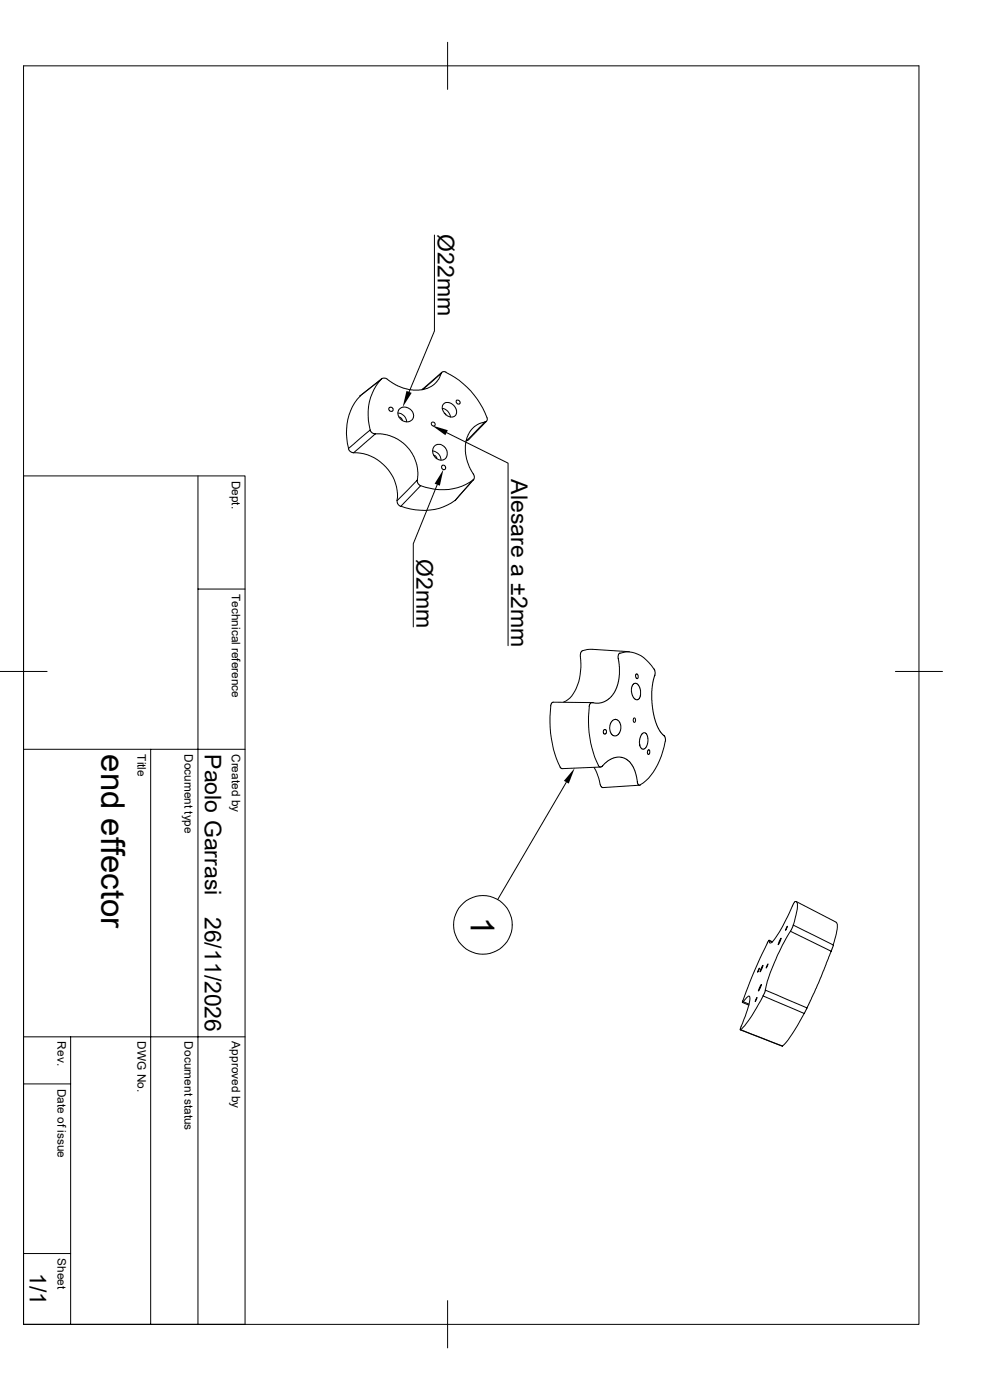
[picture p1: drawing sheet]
<svg xmlns="http://www.w3.org/2000/svg" width="210mm" height="297mm" viewBox="0 0 210 297" stroke-linecap="round" stroke-linejoin="round" font-family="sans-serif">
<g fill="none" stroke="#000" stroke-width=".21">
<path d="M5 14h189.9v267h-189.9zM95 9v10M92.2 49.9v20.3l-5.4 12.9M93.6 79.2l-.6 1.3-1.1 1.2-1.3 .7-1.7 .4-2-.1-1.2-.3-1.8-.7-2-1.4-.7-.1-.3 .2M93.6 79.2l-3.9 3.4M93.7 79l-4.2 3.7M94.6 79a16.6 16.6 0 0 1 8.8 9.9l-.1 .4-.4 .2M94.6 79l-.7-.1-.3 .3M75 96.1a9.2 9.2 0 0 1 9.2 10.1M76.4 84a11.6 11.6 0 0 0-2.4 11.2M78.5 91.2l-4.6 4 .4 .6 .7 .3M78.5 91.2l.4 .6 .7 .2"/>
<path d="M79.6 92l2.5 .2 1.7 .7 1.3 .7 1.3 1.2 1.1 1.5 .8 1.9 .3 1.9-.1 1.8M79.6 92l-4.6 4.1M80.9 80.4a11.3 11.3 0 0 0-2.4 10.8M81 80.3l-4.6 3.7 4.5-3.6M84.4 87.6a1.96 1.96 0 0 1 1.9 1.9M84.7 88.5l.4 .2 .3 .5M84.9 86.6l1.1-.2 1 .4 .5 .6 .3 .7-.3 .9-.9 .5h-.7l-.7-.4-.5-.5-.3-.7 .1-.8zM91.8 95.7a1.96 1.96 0 0 1 1.8 1.9M92 96.6l.5 .2 .2 .5M92.3 94.5l.5-.2h.6l.8 .4 .6 .8v1.1a1.46 1.46 0 0 1-1.4 1 1.46 1.46 0 0 1-1.4-1l-.2-1.1 .2-.6zM93.8 86.7a1.99 1.99 0 0 1 1.7 1.8M94 85.8l.2-.2a1.83 1.83 0 0 1 2.6 1.5v.7l-.4 .5-.4 .2-.9-.2-.5-.3-.6-.7-.2-.7z"/>
<path d="M94.2 87.6l.4 .4M94.7 91.8l13.1 6.5v38.7M96.9 84.9h.3l.3 .2a.39 .39 0 0 1-.2 .7 .39 .39 0 0 1-.5-.4zM99 93.5h-.1M102.9 89.5l-1.6 .6-1.3 1-.7 1.1-.5 1.4v2.7l.3 1.5 .5 1.4 1 1.7v.5l-.3 .5M102.9 89.5l-3.9 4M103.2 89.4l-3.9 4-.3 .1M5 101h47v180h-47M42 101v180M88.5 101.9l.2 .7 .5 .4M88.5 101.9l-4.3 4.3M89.2 103l-4.2 4.4-.6-.5-.2-.7"/>
<path d="M92.8 102.8l-5.1 12.6v17.6M96.5 106.2a12.1 12.1 0 0 1-11.5 1.2M100.3 101.9a11.5 11.5 0 0 1-11.1 1.1M100.4 101.8l-3.9 4.4 3.8-4.3M42 125h10M123.1 139.2a11.2 11.2 0 0 1-2.2 8.9l-1.3 .8M131.5 138.6a5.6 5.6 0 0 1 6.2 2l1.1 1.3 .2 .7-.7 4v2.6l.3 2.4 1 2.9 .6 .9 .9 .9v1.1M131.5 138.5l-.3 .3-.1 .4 .3 2.2-.1 2.6-.3 1.5-.6 1.3-1.2 1.5-.8 .5-1.3 .4-1.6-.1-.4 .3-.1 .5M133.5 138.3l-8.9-.5-1.3 .4-.2 1M0 142.5h10M5 159h47M32 159v122"/>
<path d="M116.8 149.8a21.4 21.4 0 0 0 2.2 13.1l.3 .2 8.1-.4M125 149.9a22.6 22.6 0 0 0 2 12.5M125.6 149.1l-8.4-.1-.4 .7M128.1 154.8h.3l.2 .1 .1 .5-.2 .3a.43 .43 0 0 1-.5-.3 .43 .43 0 0 1 .1-.5zM129.9 152.9l.6-.3 .4 .1 .5 .4 .3 .6v.9l-.2 .8-.4 .5-.4 .2-.8-.1-.5-.9v-1.2zM130.6 152.6h.1M134.3 145.2l.4-.3 .4 .1 .7 1v1.7l-.2 .5-.3 .3-.6-.2-.6-1-.2-1.2zM134.4 152.4l.1-.1a.51 .51 0 0 1 .3 .5 .51 .51 0 0 1-.3 .4l-.2-.4zM135 143a.41 .41 0 0 1 .4 .6 .3 .3 0 0 1-.3 .4 .3 .3 0 0 1-.3-.4zM135.8 147.6h.1M136.2 155.7l.3-.3 .5 .1 .5 1.2-.3 1.6-.4 .5-.3 .2-.4-.1-.2-.3-.3-1 .2-1.1zM137.5 159.1a.31 .31 0 0 1 .4 .2 .31 .31 0 0 1-.1 .3v.2a.26 .26 0 0 1-.3 .3 .27 .27 0 0 1-.2-.5z"/>
<path d="M141.1 157.4a14.4 14.4 0 0 1-4.7 8.7l-.6 .4M189.9 142.5h10M120.1 165.9l-14.5 24.9M126 162.8l.8 1.7 .5 1.9M126.9 162.4l.2 .2 .4 .1 1.4-1.3 1.4-.7 1.3-.1 .8 .2 .8 .5 1 1.2 .7 1.6 .4 2.2 .3 .3 .2-.1M127.3 166.4l.2 .5 .3 .2 7.9-.5M163.2 199.5l.7 .3M163.8 199.9l-.7-.4-.3 .6M165.7 199.1l-.2 .7-.4 .6zM167 196.5l-.4 .9zM167.7 197.6a44.7 44.7 0 0 0-5.4 12.4M167.7 197.6l8.6 4.2"/>
<path d="M168.1 192.2l-2.7 5.5a4.8 4.8 0 0 1-2.1 2.4l-.1-.6M168.3 196.3l-.6 1.3M168.3 196.3l8.5 4.2M168.7 191.3l-.6 .9M168.7 191.3h.3a4.9 4.9 0 0 1-.3 3.4l-.4 1.6M168.9 191.3l8.5 4.4M177.4 195.7a2.63 2.63 0 0 1 0 2.4l-.7 2.4M5 220h47M15 220v61M157.1 218.5l8.9 3.4M157.1 218.4l8.9 3.5M157.5 212.7l1.3 .5"/>
<path d="M157.6 212.3l-.1 .4 .1-.2 1.3 .5M157.6 212.6l1.2-1.3 .2 .1a8.4 8.4 0 0 1-.9 4.2l-.9 2.2-.1 .6M160.6 211.6l-.4 .9zM161.1 205.4l-.4 .8zM161.5 208.9l-.2 .7-.4 .6zM161.8 204.8l-.2 .7-.4 .7zM161.9 211.3l.4-1.2 8.9 3.7M161.9 211.3l8.7 3.7M161.9 211.3l-1 1.8a19.5 19.5 0 0 1-3.8 5.3M162.8 200.1l-2.9 6.2-2.3 6M162.9 204.5l-.4 .9zM170.6 215l-1.9 3.3a13.7 13.7 0 0 1-2.7 3.6"/>
<path d="M171.2 213.8l-.6 1.2M176.3 201.8l-2.7 6.8-2.4 5.2M176.8 200.5l-.5 1.3M5 230h10M5 265.9h10M95 275.9v10.1"/>
<circle cx="83" cy="86.8" r=".45"/>
<circle cx="91.9" cy="89.9" r=".43"/>
<circle cx="94.1" cy="99.2" r=".47"/>
<circle cx="102.4" cy="196.2" r="6.2"/>
</g>
<path d="M86.2 82.9l1.1 .5-1.9 3zM91.6 90.3l3.4 1-.5 1zM94.1 99.6l-.8 3.4-1.1-.4zM121.9 162.9l-1.3 3.3-1-.5z" fill="#000"/>
<g font-size="7">
<text x="21.5" y="160" transform="rotate(90 21.5 160)">end effector</text>
<text x="99.9" y="194.6" transform="rotate(90 99.9 194.6)">1</text>
</g>
<g font-size="4.9">
<text x="92.9" y="49.7" transform="rotate(90 92.9 49.7)">Ø22mm</text>
<text x="108.5" y="101.7" transform="rotate(90 108.5 101.7)">Alesare a ±2mm</text>
<text x="88.3" y="118.7" transform="rotate(90 88.3 118.7)">Ø2mm</text>
<text x="43.5" y="160" transform="rotate(90 43.5 160)">Paolo Garrasi</text>
<text x="43.5" y="194.5" transform="rotate(90 43.5 194.5)">26/11/2026</text>
<text x="6.3" y="270" transform="rotate(90 6.3 270)">1/1</text>
</g>
<g font-size="2.5">
<text x="49.2" y="102" transform="rotate(90 49.2 102)">Dept.</text>
<text x="49.2" y="126" transform="rotate(90 49.2 126)">Technical reference</text>
<text x="29.2" y="160" transform="rotate(90 29.2 160)">Title</text>
<text x="39.2" y="160" transform="rotate(90 39.2 160)">Document type</text>
<text x="49.2" y="160" transform="rotate(90 49.2 160)">Created by</text>
<text x="12.2" y="220.9" transform="rotate(90 12.2 220.9)">Rev.</text>
<text x="29.2" y="220.9" transform="rotate(90 29.2 220.9)">DWG No.</text>
<text x="39.2" y="220.9" transform="rotate(90 39.2 220.9)">Document status</text>
<text x="49.2" y="220.9" transform="rotate(90 49.2 220.9)">Approved by</text>
<text x="12.2" y="231" transform="rotate(90 12.2 231)">Date of issue</text>
<text x="12.2" y="266.9" transform="rotate(90 12.2 266.9)">Sheet</text>
</g>
</svg>
